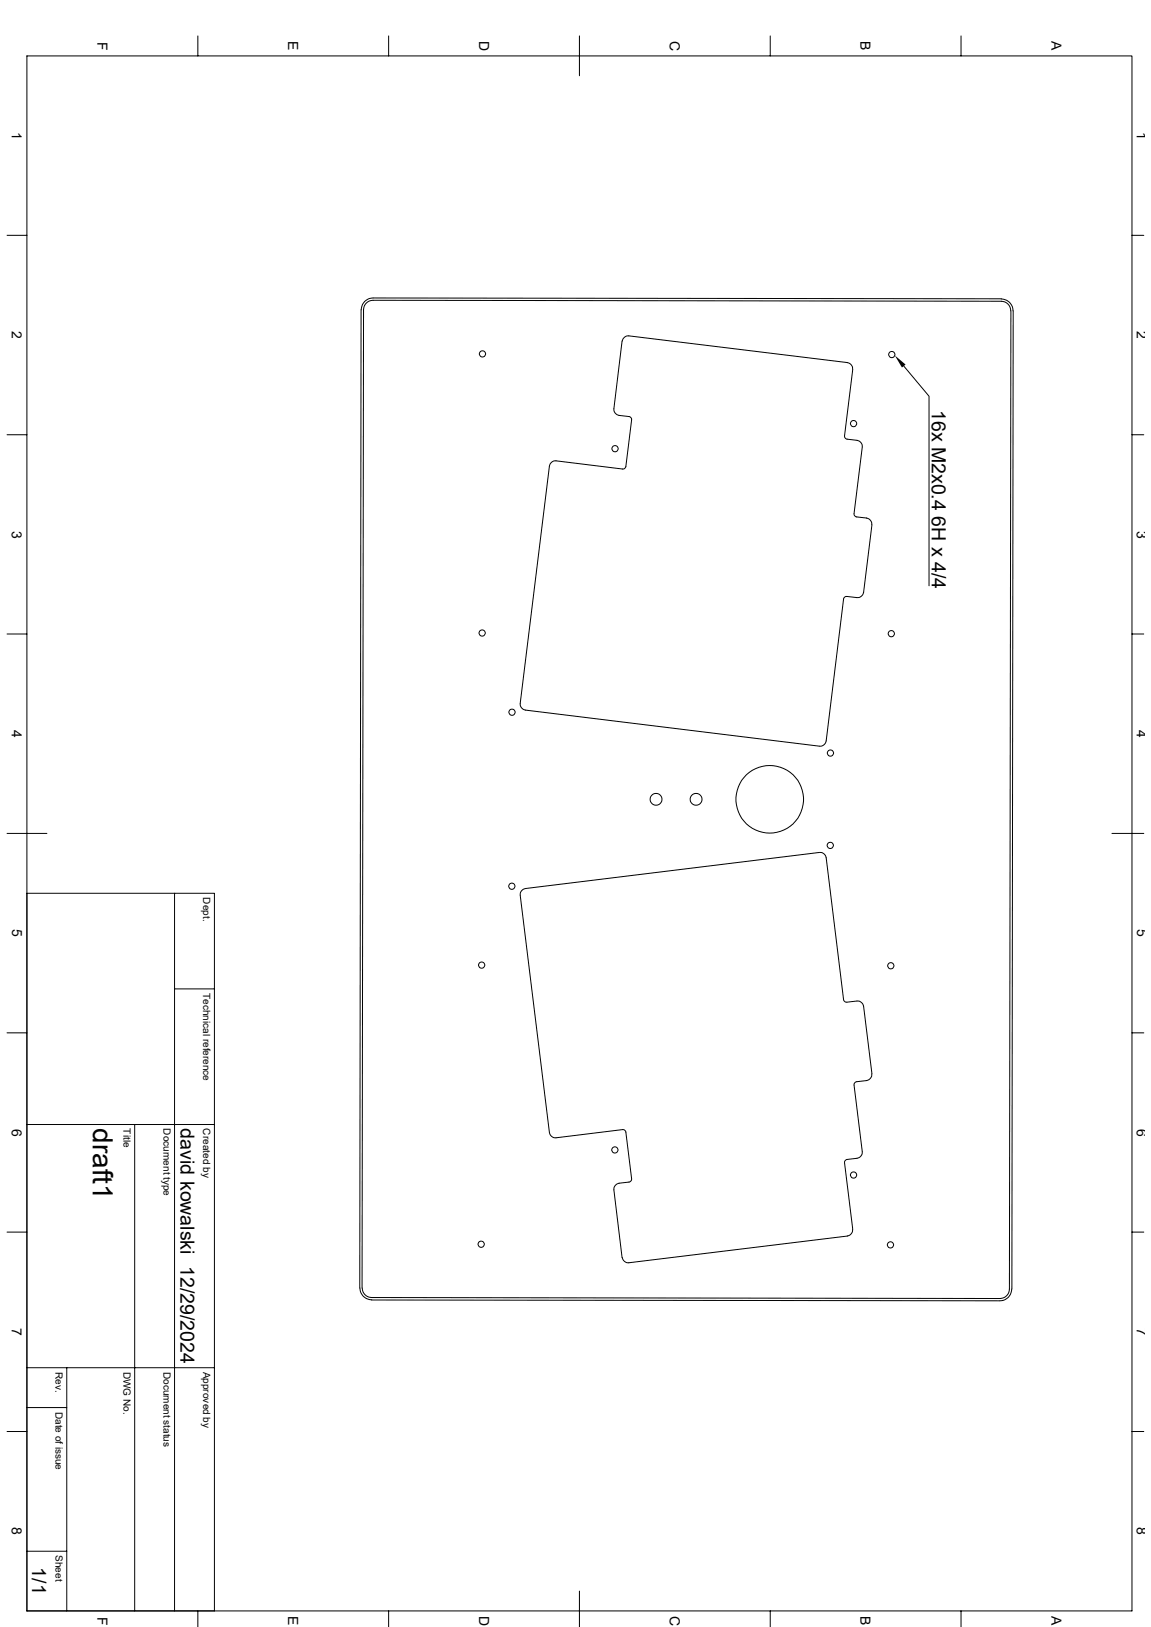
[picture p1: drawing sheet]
<svg xmlns="http://www.w3.org/2000/svg" width="297mm" height="420mm" viewBox="0 0 297 420" stroke-linecap="round" stroke-linejoin="round" font-family="sans-serif">
<g fill="none" stroke="#000" stroke-width=".26">
<path d="M6.9 14.4h285.2v401.4h-285.2zM51.1 9.3v5.1M100.3 9.3v5.1M149.5 9.3v10.3M198.8 9.3v5.1M248 9.3v5.1M1.8 60.7h5.1M93.2 80l-.4 252.5M96.3 76.9a3 3 0 0 0-3.1 3.1M96.3 76.9l162.1 .2M258.4 77.2a3 3 0 0 1 3 3M258.4 77.8a2.46 2.46 0 0 1 2.4 2.4"/>
<path d="M258.4 77.8l-162.1-.3a2.46 2.46 0 0 0-2.5 2.5l-.4 252.5M292.1 60.7h3M160.5 88l-2.1 17.5M160.6 88.1a1.6 1.6 0 0 1 1.7-1.4l56.4 6.9M218.7 93.6a1.6 1.6 0 0 1 1.3 1.7M220 95.3l-2.1 17.4 .5 .6 2.7 .4a1.6 1.6 0 0 1 1.4 1.7M233.2 94.5l6.5 7.8v48.9M260.9 80.2l-.4 252.5a2.46 2.46 0 0 1-2.5 2.5l-162.1-.3M261.5 80.2l-.4 252.5M1.8 112.2h5.1M158.4 105.5a1.6 1.6 0 0 0 1.4 1.7M159.7 107.2l2.8 .4 .4 .4 .1 .4"/>
<path d="M163 108.4l-1.5 12-.5 .6-17.5-2a1.6 1.6 0 0 0-1.7 1.3l-7.6 61.3a1.61 1.61 0 0 0 1.4 1.7l75.9 9.3a1.61 1.61 0 0 0 1.7-1.3l4.5-36.7 .3-.5 .5-.1M222.5 115.4l-2.1 17.4 .5 .6 2.7 .3M292.1 112.2h3M223.6 133.7a1.6 1.6 0 0 1 1.4 1.7M225 135.5l-2.2 17.5M218.6 154l2.5 .3M222.8 152.9a1.6 1.6 0 0 1-1.7 1.4M1.8 163.7h5.1M292.1 163.7h3M1.8 215.1h10.3M286.9 215.1h8.2M6.9 230.6h48.4v185.2"/>
<path d="M45 230.6v185.2M45 255.3h10.3M218.5 258.7l-.5-.2-.3-.5-4.5-36.6a1.61 1.61 0 0 0-1.7-1.4l-75.9 9.4a1.61 1.61 0 0 0-1.4 1.7l7.6 61.3a1.6 1.6 0 0 0 1.7 1.3l17.5-2.1 .5 .7 1.5 11.9M221.1 258.4l-2.5 .3M221.1 258.4a1.6 1.6 0 0 1 1.7 1.4M222.8 259.7l2.2 17.5M1.8 266.6h5.1M223.6 278.9l-2.7 .4-.5 .6 2.1 17.4M225 277.2a1.6 1.6 0 0 1-1.4 1.7M292.1 266.6h3M6.9 290.3h48.4M34.8 290.3v125.5"/>
<path d="M222.5 297.3a1.6 1.6 0 0 1-1.4 1.7l-2.7 .3-.5 .6 2.1 17.4M1.8 318.1h5.1M159.8 305.4a1.6 1.6 0 0 0-1.4 1.7l2.1 17.6M163 304.3l-.1 .4-.4 .4-2.8 .3M218.7 319.1l-56.4 6.9a1.6 1.6 0 0 1-1.7-1.4M220 317.4a1.6 1.6 0 0 1-1.3 1.7M292.1 318.1h3M92.9 332.5a3 3 0 0 0 3 3M93.5 332.5a2.46 2.46 0 0 0 2.4 2.4M95.9 335.6l162.1 .2M261.1 332.7a3 3 0 0 1-3.1 3.1M6.9 353.1h48.4"/>
<path d="M17.2 353.1v62.7M1.8 369.5h5.1M6.9 363.3h10.3M292.1 369.5h3M6.9 400.4h10.3M51.1 415.8v4.1M100.3 415.8v4.1M149.5 410.7v9.2M198.8 415.8v4.1M248 415.8v4.1"/>
<circle cx="124.5" cy="91.4" r=".8"/>
<circle cx="230.1" cy="91.5" r=".8"/>
<circle cx="158.7" cy="115.8" r=".8"/>
<circle cx="220.3" cy="109.4" r=".8"/>
<circle cx="124.4" cy="163.4" r=".8"/>
<circle cx="230" cy="163.6" r=".8"/>
<circle cx="132.1" cy="183.9" r=".8"/>
<circle cx="214.3" cy="194.4" r=".8"/>
<circle cx="169.3" cy="206.3" r="1.53"/>
<circle cx="179.6" cy="206.3" r="1.53"/>
<circle cx="198.6" cy="206.3" r="8.7"/>
<circle cx="214.2" cy="218.2" r=".8"/>
<circle cx="132.1" cy="228.8" r=".8"/>
<circle cx="124.3" cy="249.1" r=".8"/>
<circle cx="229.9" cy="249.3" r=".8"/>
<circle cx="158.7" cy="296.8" r=".8"/>
<circle cx="220.3" cy="303.3" r=".8"/>
<circle cx="124.2" cy="321.2" r=".8"/>
<circle cx="229.8" cy="321.4" r=".8"/>
</g>
<path d="M230.9 91.7l2.8 2.4-1 .8z" fill="#000"/>
<text font-size="7.2" x="23.9" y="291.3" transform="rotate(90 23.9 291.3)">draft1</text>
<g font-size="5">
<text x="240.5" y="105.9" transform="rotate(90 240.5 105.9)">16x M2x0.4 6H x 4/4</text>
<text x="46.6" y="291.3" transform="rotate(90 46.6 291.3)">david kowalski 12/29/2024</text>
<text x="8.3" y="404.6" transform="rotate(90 8.3 404.6)">1/1</text>
</g>
<g font-size="3.6">
<text x="25.1" y="10.8" transform="rotate(90 25.1 10.8)">F</text>
<text x="74.4" y="10.7" transform="rotate(90 74.4 10.7)">E</text>
<text x="123.6" y="10.5" transform="rotate(90 123.6 10.5)">D</text>
<text x="172.8" y="10.5" transform="rotate(90 172.8 10.5)">C</text>
<text x="222.1" y="10.7" transform="rotate(90 222.1 10.7)">B</text>
<text x="271.3" y="10.7" transform="rotate(90 271.3 10.7)">A</text>
<text x="3.1" y="34" transform="rotate(90 3.1 34)">1</text>
<text x="293.4" y="34" transform="rotate(90 293.4 34)">1</text>
<text x="3.1" y="85.5" transform="rotate(90 3.1 85.5)">2</text>
<text x="293.4" y="85.5" transform="rotate(90 293.4 85.5)">2</text>
<text x="3.1" y="136.9" transform="rotate(90 3.1 136.9)">3</text>
<text x="293.4" y="136.9" transform="rotate(90 293.4 136.9)">3</text>
<text x="3.1" y="188.4" transform="rotate(90 3.1 188.4)">4</text>
<text x="293.4" y="188.4" transform="rotate(90 293.4 188.4)">4</text>
<text x="3.1" y="239.9" transform="rotate(90 3.1 239.9)">5</text>
<text x="293.4" y="239.9" transform="rotate(90 293.4 239.9)">5</text>
<text x="3.1" y="291.3" transform="rotate(90 3.1 291.3)">6</text>
<text x="293.4" y="291.3" transform="rotate(90 293.4 291.3)">6</text>
<text x="3.1" y="342.8" transform="rotate(90 3.1 342.8)">7</text>
<text x="293.4" y="342.8" transform="rotate(90 293.4 342.8)">7</text>
<text x="3.1" y="394.3" transform="rotate(90 3.1 394.3)">8</text>
<text x="293.4" y="394.3" transform="rotate(90 293.4 394.3)">8</text>
<text x="25.1" y="417.3" transform="rotate(90 25.1 417.3)">F</text>
<text x="74.4" y="417.2" transform="rotate(90 74.4 417.2)">E</text>
<text x="123.6" y="417.1" transform="rotate(90 123.6 417.1)">D</text>
<text x="172.8" y="417.1" transform="rotate(90 172.8 417.1)">C</text>
<text x="222.1" y="417.2" transform="rotate(90 222.1 417.2)">B</text>
<text x="271.3" y="417.2" transform="rotate(90 271.3 417.2)">A</text>
</g>
<g font-size="2.6">
<text x="52.5" y="231.6" transform="rotate(90 52.5 231.6)">Dept.</text>
<text x="52.5" y="256.3" transform="rotate(90 52.5 256.3)">Technical reference</text>
<text x="31.9" y="291.3" transform="rotate(90 31.9 291.3)">Title</text>
<text x="42.2" y="291.3" transform="rotate(90 42.2 291.3)">Document type</text>
<text x="52.5" y="291.3" transform="rotate(90 52.5 291.3)">Created by</text>
<text x="14.4" y="354.1" transform="rotate(90 14.4 354.1)">Rev.</text>
<text x="31.9" y="354.1" transform="rotate(90 31.9 354.1)">DWG No.</text>
<text x="42.2" y="354.1" transform="rotate(90 42.2 354.1)">Document status</text>
<text x="52.5" y="354.1" transform="rotate(90 52.5 354.1)">Approved by</text>
<text x="14.4" y="364.4" transform="rotate(90 14.4 364.4)">Date of issue</text>
<text x="14.4" y="401.4" transform="rotate(90 14.4 401.4)">Sheet</text>
</g>
</svg>
